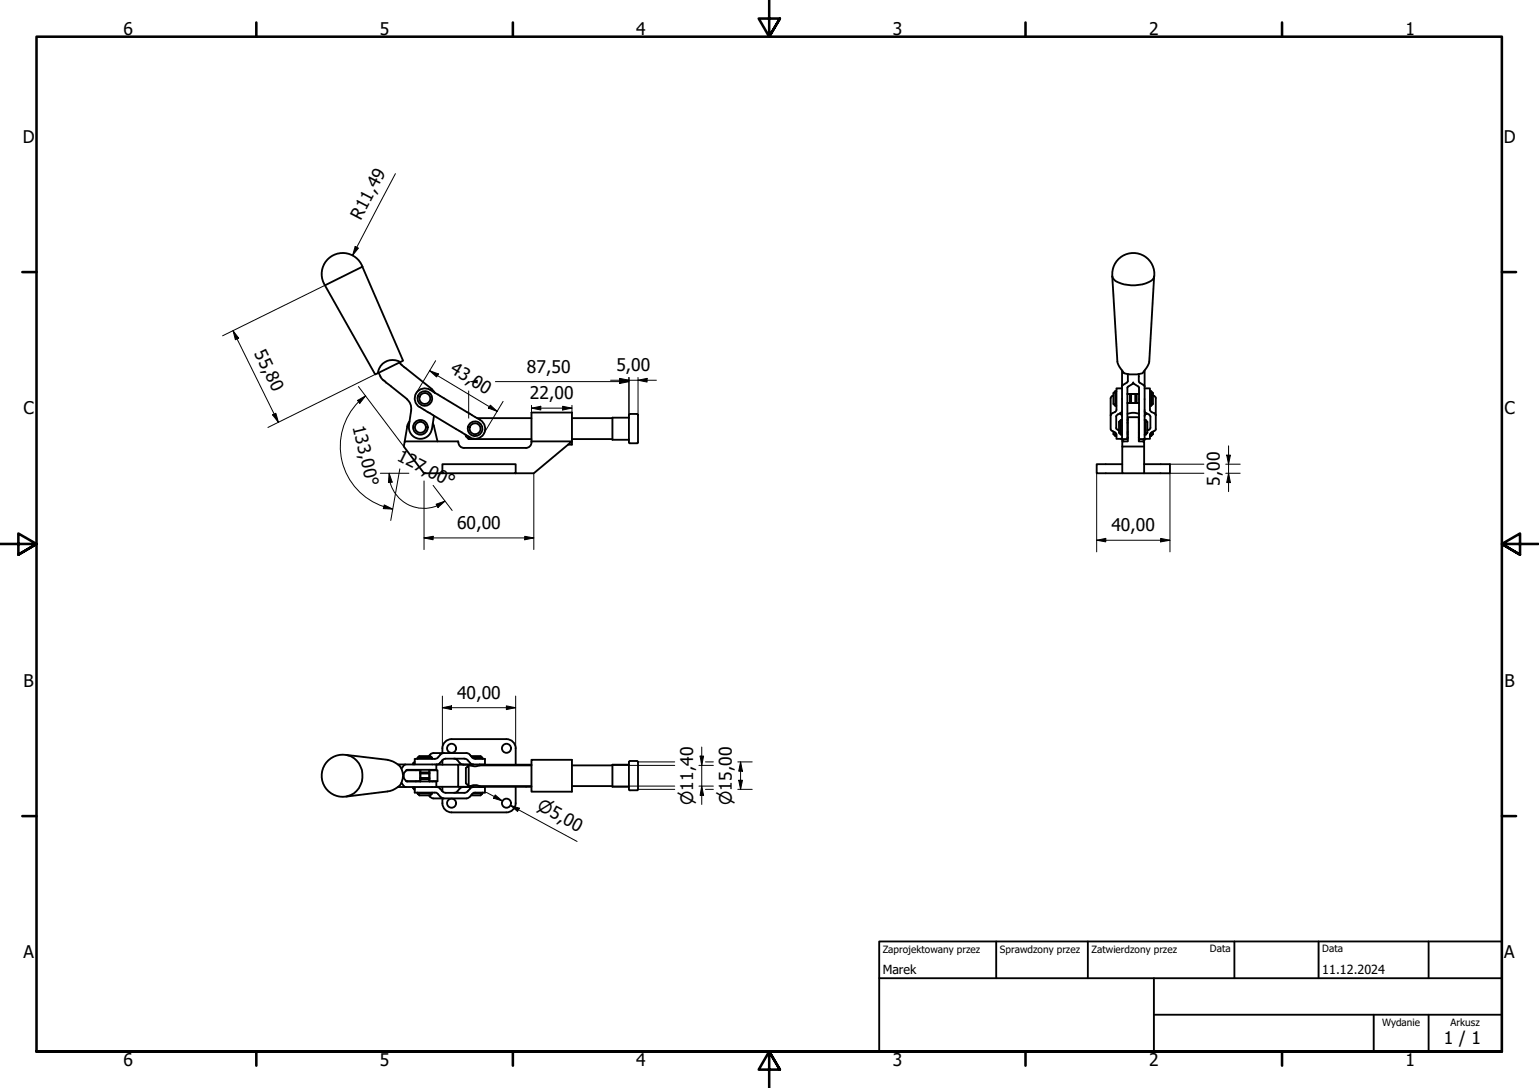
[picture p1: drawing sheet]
<svg xmlns="http://www.w3.org/2000/svg" width="420mm" height="297mm" viewBox="0 0 420 297" stroke-linecap="round" stroke-linejoin="round" font-family="sans-serif">
<!-- layer: Widoczne (ISO) -->
<g fill="none" stroke="#000" stroke-width=".51">
<path d="M88.7 77.9l10.2-5.1 11.1 25.7-7.6 3.7zM99 72.8a5.7 5.7 0 0 0-8-3.1 5.7 5.7 0 0 0-2.3 8.2M303.7 75.4l1.4 23.7 1.8 2.8 1.6 .3h1.8l1.6-.3 1.8-2.8 1.4-23.7M303.7 75.5a3.7 3.7 0 0 0 3.2 2.1 10.4 10.4 0 0 0 7.7-1.2 4.8 4.8 0 0 0-1.5-6 5.7 5.7 0 0 0-6.4-.6 5.7 5.7 0 0 0-3 5.7M109.1 99l1.2 1.2 7.7 6.1M109.1 98.9v.1M109.3 98.9a4.1 4.1 0 0 0-6.2 3M103.4 101.8l.5 1M103.8 102.8l.9 1.1M104.7 103.8l6.4 5.2M111.1 109l1 1.3 .1 1.6M111.8 115l-.6 1.4-.7 4.1"/>
<path d="M112.3 111.9l-.6 4.3a3.1 3.1 0 0 0 2.6 3.6 3.1 3.1 0 0 0 3.6-2.7M114.6 111.1l13.7 8.3M114.6 111.2a2.77 2.77 0 0 1-1-3.8 2.77 2.77 0 0 1 3.8-1l11.4 6.9a8.3 8.3 0 0 1 3.2 2.2 2.76 2.76 0 0 1-.3 3.5 2.76 2.76 0 0 1-3.4 .4M117.9 106.3l.8 1M118.1 115.5l.3 .7M118.4 116.2l1 4.3M118.5 113.5l-.6 3.6M127.2 118.7v.4l.8 .8v-.7M128 119.9h17.1M130.3 114.2h14.8M156.1 114.2h11.1M156.1 119.9h11.1"/>
<path d="M171.7 114h-4.5v6.1h4.5M171.9 113.1l-.2 .2v7.5M172 113h1.9M174 113.1l.2 .2v7.5M304 107.9l-.8 .8v8.4l.5 .6a1.55 1.55 0 0 1 1.1 2.1h1.5M304 117.8v.7l.5 .5v-.8M304.5 106.8v4l-.5-.5v-3zM304.5 106.8h.3M304.5 110.8h.3M304.5 119h.3M305.5 115.2l.5-.5v4l-.5-.5zM305.6 112.9l.7 .7"/>
<path d="M306 118.7h.3M306 114.7h.3M306 119.8l.8 .7M306.3 101.1v18.8h1.5v-14.1l1.4-1 .2-.4 1.6 1.4v14.1h1.5v-18.8M306.3 112.3l-.4 .5-1.2 .7v3.5l.8 .5M306.3 106h-1.5v5.9l-.2 .4-1.2 .7-.2 .4M307.8 107.6h2.5v2.4h-2.5h1v-2.4zM307.8 118h.1M307.8 115.4h.1M307.8 118.4l.1 .1M307.8 119.5h.1M307.8 113l1.6-.3 1.6 .3"/>
<path d="M307.8 119.4l.1 .1M307.9 114.6h-.1M307.9 102.1l-.1 2.2-1.5 1.2M307.9 114.6l-.1 .1M308.5 107.6h2.5h-1.1v2.4h1.1h-2.5zM310.9 114.6l.1 .1M310.9 102.1l.1 2.2 1.5 1.2M310.9 118h.1M310.9 115.4h.1M310.9 114.6h.1M311 119.4l-.1 .1M311 119.5h-.1"/>
<path d="M311 118.4l-.1 .1M312.5 112.3l.2 .3 1.2 .7 .2 .4v3.1l-.2 .4-.7 .3M312.5 106h1.4v5.9l.5 .6 .8 .3 .3 .6M312.5 118.7h.3M312.5 114.7h.3M312.8 119.8l-.8 .7M312.8 114.7l.4 .5v3l-.4 .5zM313.1 112.9l-.6 .7M313.9 106.8h.4M313.9 110.8h.4M313.9 119h.4M314.3 106.8l.5 .5v3l-.5 .5z"/>
<path d="M314.8 107.9l.7 .6v8.8l-1.3 .9a1.45 1.45 0 0 0-.3 1.6h-1.4M314.8 117.8v.7l-.5 .5v-.8M120.8 126.7h20v2.5h-20zM125.1 120.8v-.3h-14.6l-.3 1.4 5.6 7.3h5M125.2 120.8a1.49 1.49 0 0 0 1.5 1.5M126.6 122.3h17M145.1 120.8v-8.2h11v8.8h-1M145.1 120.5h11l-10.4 8.7h-4.9M145.1 120.8a1.49 1.49 0 0 1-1.5 1.5M171.7 120.8l.2 .2h2M174.2 120.8l-.2 .2M306.4 121.9v-1.4h1.5v-6.6h3v6.6h1.5v8.7"/>
<path d="M306.4 126.7h-7v2.5h7M312.4 121.9h-6v7.3h6M312.4 126.7h7v2.5h-7M94.6 206.1l11.2 1.3a4.5 4.5 0 0 1 4.1 5.2 4.4 4.4 0 0 1-4.1 3.5l-11.2 1.4M94.9 206.2a5.7 5.7 0 0 0-7.1 5.6 5.7 5.7 0 0 0 7.1 5.6M94.9 206.2a5.8 5.8 0 0 1 4.1 5.6 5.8 5.8 0 0 1-4.1 5.5M108.6 214.9h10.7a1.89 1.89 0 0 1 1.5 1.1M109.6 213.7a1.59 1.59 0 0 0 1.1 1.2M110 212.1l1 1.2h8.1v1.6M110.2 211.1v1.4M110.7 208.7a1.59 1.59 0 0 0-1.1 1.2M110.9 210.3h3.8"/>
<path d="M110.9 213.3h3.8M112.8 208.4v.3M112.8 214.9v.3M113.2 214.9v1.5h5.5a1.71 1.71 0 0 1 1.5 1.1l1 .5M113.2 215.2h-.4l.4 .4M113.2 207.9l-.4 .5h.4M113.5 210.2v.1M113.5 213.3h.1M114 206.9l.5-.5h3l.5 .5zM114 216.6h4l-.5 .6h-3zM114 206.9v.3M114 216.4v.2"/>
<path d="M114.7 210.9h2.5v2.4v-.9h-2.5v.9zM114.7 210.2v1h2.5v-1v2.5h-2.5zM117.1 206.4a1.41 1.41 0 0 1 1.2-.8h9.1a1.73 1.73 0 0 1 1.4 1.1l1 .5h2.6v1.5h-3.2M117.2 210.3h2.2v3h-2.2M118 206.9v.3M118 216.4v.2M119.1 208.8h6v6h-6M119.1 208.7v1.5h-7.9l-1.2 1.2M120.8 207.6a2.29 2.29 0 0 1-2.8 1.1h-9.4M120.8 207.6l.9-.5h5.1a2.27 2.27 0 0 1 1.8 1.4l.6 .2M120.8 218a2.96 2.96 0 0 0 1.9 3.7l15.5 .1M120.8 207.6v1.2"/>
<path d="M120.8 214.8v1.2M121.2 205.6a2.27 2.27 0 0 0-1.8 1.4l-.7 .2h-5.5v1.5M124 216.5a1.71 1.71 0 0 0 1.5-1.2l.9-.4h6v1.5h-2.6a2.34 2.34 0 0 0-1.8 1.3l-.6 .3h-9.1l-.6-.3-.6-.5M124 207.1a1.71 1.71 0 0 1 1.5 1.2l.9 .4h2.8M125.1 214.8h3.3M125.1 208.8h3.3M127.2 209.7l.8-.7v5.6l-.8-.7zM128 209h.4M128 214.6h.4M128.4 209h.1a2.93 2.93 0 0 0 2.4 0M128.4 214.6h.1a2.93 2.93 0 0 1 2.4 0M128.4 208.7v.3"/>
<path d="M128.4 214.6v.3M128.6 206.4h2.6l.5 .5h-2.7M129 216.6h2.7l-.5 .6h-2.6M129.2 214.9a2.27 2.27 0 0 0-1.8 1.4l-.6 .2h-5.1l-.9-.5M130.9 214.8h14.2M130.9 208.8h14.2M130.9 209h14.2M130.9 214.6h14.2M130.9 208.7v.3M130.9 214.6v.3M131.7 206.9v.3M131.7 216.4v.2"/>
<path d="M138.2 201.8h-14.9a2.51 2.51 0 0 0-2.5 2.5v1.3M138.3 201.8a2.51 2.51 0 0 1 2.5 2.5v4.5M140.8 214.8v4.5a2.51 2.51 0 0 1-2.5 2.5M145.1 207.4h11v8.7h-11zM156.1 209h11.1M156.1 214.6h11.1M171.7 208.8h-4.5v6h4.5M171.7 215.5l.2 .3h2M171.9 207.8l-.2 .2v7.5M172 207.8h1.9M174 207.8l.2 .2v7.5M174.2 215.5l-.2 .3"/>
<circle cx="114.8" cy="116.7" r="2"/>
<circle cx="114.8" cy="116.7" r="1.49"/>
<circle cx="116" cy="108.8" r="1.49"/>
<circle cx="116" cy="108.8" r="2"/>
<circle cx="129.7" cy="117" r="1.49"/>
<circle cx="129.7" cy="117" r="2"/>
<circle cx="123.3" cy="204.3" r="1.24"/>
<circle cx="123.3" cy="219.3" r="1.24"/>
<circle cx="138.3" cy="204.3" r="1.24"/>
<circle cx="138.3" cy="219.3" r="1.24"/>
</g>
<!-- layer: Obramowanie (ISO) -->
<g fill="none" stroke="#000" stroke-width=".7">
<path d="M70 6.1v3.9M140 6.1v3.9M210 0v10l-2.9-4.9h5.8l-2.9 4.9 2.9-4.9M280 6.1v3.9M350 6.1v3.9M6.1 74.3h3.9M410 74.3h3.9M0 148.5h10l-5-2.8v5.7l5-2.9-5 2.9M420 148.5h-10l5-2.8v5.7l-5-2.9 5 2.9M6.1 222.8h3.9M410 222.8h3.9M10 287.1v-277.1h400v277.1h-400h400"/>
<path d="M70 287.1v3.8M140 287.1v3.8M212.9 292l-2.9-4.9 2.9 4.9h-5.8l2.9-4.9v9.9M280 287.1v3.8M350 287.1v3.8"/>
</g>
<path d="M240 257h170v30.1h-170zM272 257v10.1M297 257v10.1M337 257v10.1M360 257v10.1M390 257v10.1M240 267.1h170M315 277h95M315 267.1v20M375 277v10.1M390 277v10.1" fill="none" stroke="#000" stroke-width=".51"/>
<!-- layer: Wymiar (ISO) -->
<g fill="none" stroke="#000" stroke-width=".27">
<path d="M107.9 47.4l-11.6 22.3M88.7 77.9l-27.9 13.8M97 67.3l.9 .4-1.6 2zM63.6 90.3l1.6 2-.9 .5zM63.6 90.3l12.4 25M118.9 98.5l-5.3 8.9M74.4 113.3l.9-.5 .7 2.5zM97.6 109.3l2.2-1.2-1.6 2zM97.9 105.5l12.3 16.3M99.8 108.1a17.3 17.3 0 0 0 5 30.2M102.4 102.2l-29.2 14.5M117.3 101.2l2.4 .9-.5 .8z"/>
<path d="M117.3 101.2l18.5 11.1M128 106.7v7.5M133.9 110.6l1.9 1.7-2.5-.9zM135.3 104.2h36.4M137.4 109.6l-5.4 8.9M145.1 111.4l2.5-.5v1zM145.1 111.4h11M145.1 110.7v1.9M153.6 110.9l2.5 .5-2.5 .5zM156.1 110.7v1.9M166.7 103.8h12.5M169.2 103.3l2.5 .5-2.5 .5z"/>
<path d="M169.2 103.7l2.5 .5-2.5 .5zM171.7 103v10.3M174.2 103.8l2.5-.5v1zM174.2 103v10.3M103.8 129.2h7.8M104.8 138.4l2.4 .6M104.9 137.8l2.3 1.2-2.6-.1zM106.2 129.2l.9 2.4-1.1 .1zM106.2 129.2l.4 2.5M106.5 131.7a9.6 9.6 0 0 0 12.8 6.4l2.2-1.3M109.2 128l-2.5 14.1M115.8 131.3v18.7"/>
<path d="M118.2 132.5l5.2 6.9M119.1 137.7l2.4-.9-1.9 1.7zM145.7 129.2v20.8M299.4 129.2v21.5M319.4 126.7h9.3M328.7 129.2h-9.3v21.5M334.6 129.2h4M334.6 126.7h4M334.9 124.3h1l-.5 2.4zM335.4 129.2l.5 2.5h-1zM335.4 121.7v12.5M115.8 146.9l2.4-.5v1z"/>
<path d="M115.8 146.9h29.9M143.3 146.4l2.4 .5-2.4 .5zM299.4 147.5l2.5-.5v.9zM299.4 147.5h20M316.9 147l2.5 .5-2.5 .4zM120.8 193.2l2.5-.5v1zM120.8 193.2h20M120.8 190v14.3M138.2 192.7l2.6 .5-2.6 .5zM140.8 190v14.3M132.8 216.3l4.4 2.4M135.2 217l2 1.7-2.5-.8z"/>
<path d="M139.4 219.9l2.4 .7-.5 .9zM167.2 209h17M167.2 214.6h17M174.2 208h10M174.2 215.5h10M190.8 209h4M190.8 214.6h4M191.1 206.4h1l-.5 2.6zM191.6 214.6l.5 2.6h-1zM191.6 203.9v15.7M192.6 208h2.2M192.6 215.5h2.2"/>
<path d="M201.4 208h4M201.4 215.5h4M201.7 213h1l-.5 2.5zM202.2 208l.5 2.6h-1zM202.2 208v7.5M141.5 221.1l-2.1-1.2 18.1 9.8"/>
</g>
<g fill="#000">
<path d="M97 67.3l.9 .4-1.6 2zM63.6 90.3l1.6 2-.9 .5zM74.4 113.3l.9-.5 .7 2.5zM97.6 109.3l2.2-1.2-1.6 2zM117.3 101.2l2.4 .9-.5 .8zM128 104.2l2.4-.5v1zM133.9 110.6l1.9 1.7-2.5-.9zM145.1 111.4l2.5-.5v1zM153.6 110.9l2.5 .5-2.5 .5zM169.2 103.3l2.5 .5-2.5 .5zM169.2 103.7l2.5 .5-2.5 .5zM174.2 103.8l2.5-.5v1z"/>
<path d="M104.9 137.8l2.3 1.2-2.6-.1zM106.2 129.2l.9 2.4-1.1 .1zM119.1 137.7l2.4-.9-1.9 1.7zM334.9 124.3h1l-.5 2.4zM335.4 129.2l.5 2.5h-1zM115.8 146.9l2.4-.5v1zM143.3 146.4l2.4 .5-2.4 .5zM299.4 147.5l2.5-.5v.9zM316.9 147l2.5 .5-2.5 .4zM120.8 193.2l2.5-.5v1zM138.2 192.7l2.6 .5-2.6 .5zM135.2 217l2 1.7-2.5-.8z"/>
<path d="M191.1 206.4h1l-.5 2.6zM191.6 214.6l.5 2.6h-1zM201.7 213h1l-.5 2.5zM202.2 208l.5 2.6h-1zM139.4 219.9l2.4 .7-.5 .9z"/>
</g>
<g font-size="4.8">
<text x="33.7" y="9.6">6</text>
<text x="103.7" y="9.6">5</text>
<text x="173.7" y="9.6">4</text>
<text x="243.7" y="9.6">3</text>
<text x="313.7" y="9.6">2</text>
<text x="383.7" y="9.6">1</text>
<text x="6.2" y="38.9">D</text>
<text x="410.5" y="38.9">D</text>
<text x="98.5" y="60.2" transform="rotate(-62 98.5 60.2)">R11,49</text>
<text x="69.3" y="96.4" transform="rotate(64 69.3 96.4)">55,80</text>
<text x="122.6" y="101.6" transform="rotate(31 122.6 101.6)">43,00</text>
<text x="143.8" y="101.8">87,50</text>
<text x="168.3" y="101.4">5,00</text>
<text x="6.4" y="113.1">C</text>
<text x="144.7" y="109">22,00</text>
<text x="410.7" y="113.1">C</text>
<text x="96.3" y="116.6" transform="rotate(77 96.3 116.6)">133,00°</text>
<text x="108.1" y="125.7" transform="rotate(27 108.1 125.7)">127,00°</text>
<text x="333" y="132.6" transform="rotate(-90 333 132.6)">5,00</text>
<text x="124.8" y="144.5">60,00</text>
<text x="303.4" y="145.1">40,00</text>
<text x="6.4" y="187.4">B</text>
<text x="124.8" y="190.8">40,00</text>
<text x="410.7" y="187.4">B</text>
<text x="6.4" y="261.7">A</text>
<text x="410.7" y="261.7">A</text>
<text x="394.2" y="285">1 / 1</text>
<text x="33.7" y="290.9">6</text>
<text x="103.7" y="290.9">5</text>
<text x="173.7" y="290.9">4</text>
<text x="243.7" y="290.9">3</text>
<text x="313.7" y="290.9">2</text>
<text x="383.7" y="290.9">1</text>
</g>
<g font-size="4.6">
<text x="146.4" y="221" transform="rotate(28 146.4 221)">⌀5,00</text>
<text x="189.2" y="219.8" transform="rotate(-90 189.2 219.8)">⌀11,40</text>
<text x="199.8" y="219.8" transform="rotate(-90 199.8 219.8)">⌀15,00</text>
</g>
<g font-size="3.4">
<text x="241" y="266">Marek</text>
<text x="361" y="266">11.12.2024</text>
</g>
<g font-size="2.7">
<text x="241" y="260.1">Zaprojektowany przez</text>
<text x="273" y="260.1">Sprawdzony przez</text>
<text x="298" y="260.1">Zatwierdzony przez</text>
<text x="330.3" y="260">Data</text>
<text x="361" y="260">Data</text>
<text x="377.3" y="280.1">Wydanie</text>
<text x="396" y="280.1">Arkusz</text>
</g>
</svg>
